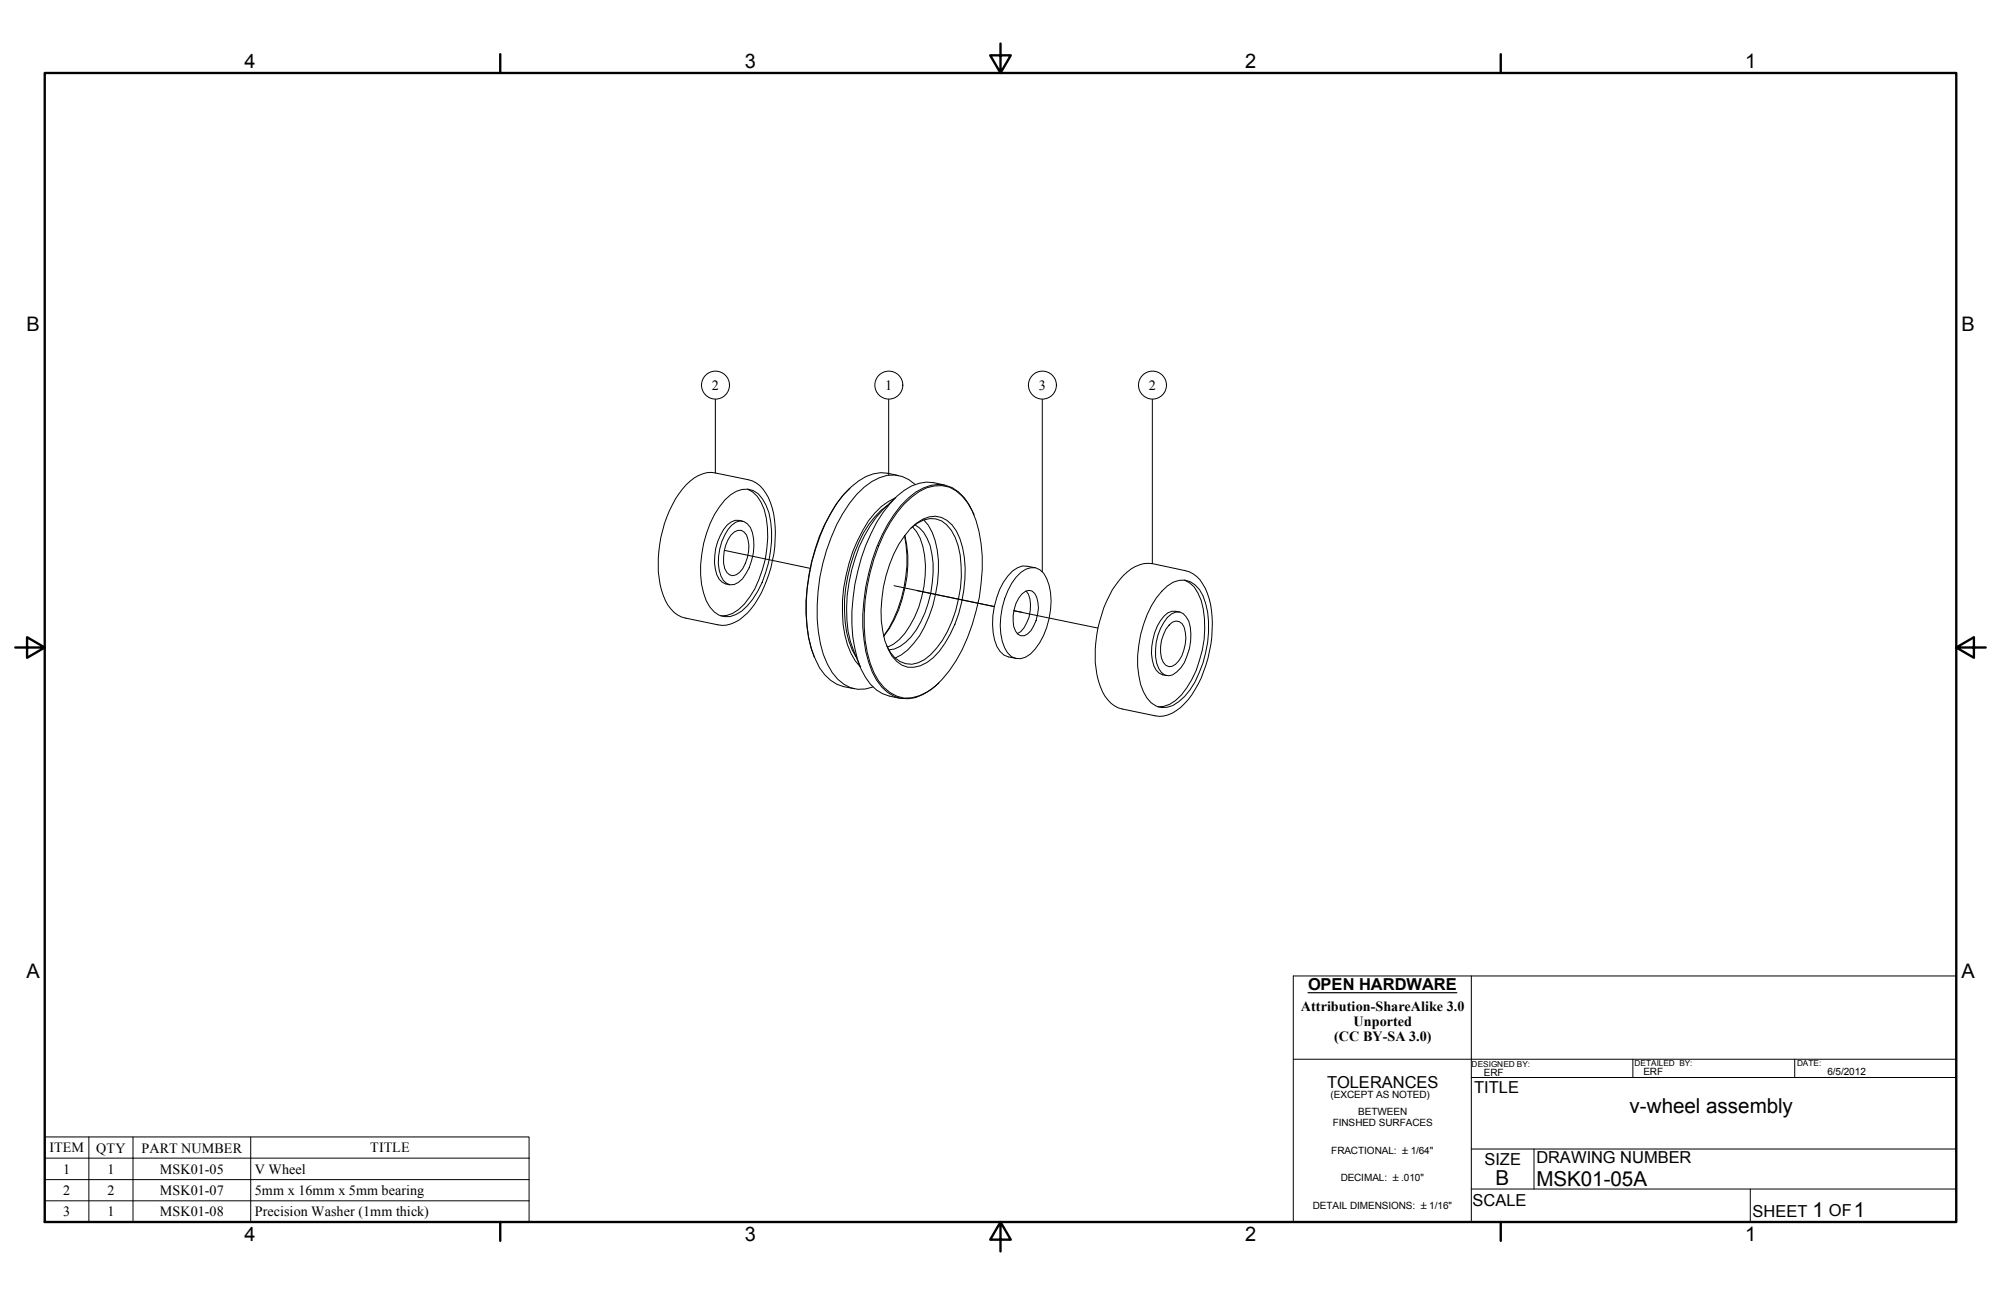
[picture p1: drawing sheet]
<svg xmlns="http://www.w3.org/2000/svg" width="432mm" height="279mm" viewBox="0 0 432 279" stroke-linecap="round" stroke-linejoin="round" font-family="sans-serif">
<!-- layer: Centerline(ANSI) -->
<path d="M156.3 118.7l18.5 3.9M192.9 126.4l21.7 4.5M220.5 132.1l-1.7-.3 18.1 3.7" fill="none" stroke="#000" stroke-width=".22"/>
<!-- layer: Visible Edges(ANSI) -->
<g fill="none" stroke="#000" stroke-width=".22">
<path d="M148.1 104.6a7.2 7.2 0 0 1 6.3-2.6l7.1 1.5a7.7 7.7 0 0 1 5.1 6 27.3 27.3 0 0 1-4.5 21.8 8.4 8.4 0 0 1-6.2 3.6l-8-1.6a7.7 7.7 0 0 1-5.2-6 26.6 26.6 0 0 1 4.6-21.8zM156.4 107.9a5.7 5.7 0 0 1 6.2-2 8.2 8.2 0 0 1 3.7 6.6 23.9 23.9 0 0 1-5 18.2 6 6 0 0 1-5 2.3 5.2 5.2 0 0 1-3.9-3.4 20.4 20.4 0 0 1-.6-12.3 21.5 21.5 0 0 1 4.6-9.4zM157.7 115.4a1.95 1.95 0 0 1 2.3-1 1.95 1.95 0 0 1 1.4 2.1 8.3 8.3 0 0 1-1.8 7 1.78 1.78 0 0 1-1.9 .6 1.78 1.78 0 0 1-1.3-1.4 8.8 8.8 0 0 1 1.3-7.3zM157.9 113.3a2.36 2.36 0 0 1 4 .5 11.4 11.4 0 0 1-1.7 11.1 2.53 2.53 0 0 1-4.1 .3 9.7 9.7 0 0 1-.3-8.4l1.3-2.6zM160.3 112.5a2.86 2.86 0 0 0-3.4 .8 11.5 11.5 0 0 0-2.2 10.7 3.1 3.1 0 0 0 2.7 2.2M161.3 105.5a6.5 6.5 0 0 1 3.6 4.4 23.5 23.5 0 0 1-4.2 20.4 6.5 6.5 0 0 1-5.1 2.6M183.4 105.3a26.7 26.7 0 0 0-6.6 10.5 42.6 42.6 0 0 0-2.4 21.6l1.4 4.5M191.5 109a20.7 20.7 0 0 0-7.2 10.4 30.9 30.9 0 0 0-1.1 19l.7 1.8 .8 1.5M193.2 107.4a14.1 14.1 0 0 0-7 7 34.8 34.8 0 0 0-3.9 22.6 13.7 13.7 0 0 0 3.3 6.8M193.2 107.4a29.4 29.4 0 0 0-10 18.4 27.9 27.9 0 0 0 2.5 18.2M193.9 102.6a9.3 9.3 0 0 0-10.2 2.4 30.7 30.7 0 0 0-7.7 13.4 38.9 38.9 0 0 0-.9 21.8l.9 2a9.2 9.2 0 0 0 8.4 6.4M195.1 108.8a10.8 10.8 0 0 1 8.2-4 7.6 7.6 0 0 1 5.5 3.7 25.5 25.5 0 0 1 3.2 14.4 41.4 41.4 0 0 1-7.1 21.8 13.3 13.3 0 0 1-8.2 5.9 7.2 7.2 0 0 1-7.1-3.7 24.9 24.9 0 0 1-3.1-14.4 40.6 40.6 0 0 1 7-21.9z"/>
<path d="M195.2 115.6a29.3 29.3 0 0 1-4.5 21.6M195.3 115.5a27.7 27.7 0 0 1-4.6 21.8M196.4 114.1a7.4 7.4 0 0 1 5.5-2.7 5.8 5.8 0 0 1 4.5 3.2 21.1 21.1 0 0 1 1.6 12.8 25.4 25.4 0 0 1-6.6 14.5 6.8 6.8 0 0 1-5.5 2.1 6.3 6.3 0 0 1-4.3-4 22.8 22.8 0 0 1-1-13.3 25.5 25.5 0 0 1 5.8-12.6zM196.6 113.9a5.8 5.8 0 0 1 6.6-1.5 8.5 8.5 0 0 1 3.6 5.3 27.4 27.4 0 0 1-4.7 22.1 8.1 8.1 0 0 1-5.3 3.5 5.2 5.2 0 0 1-4.6-2.5l-.9-1.5M196.9 113.7a10.2 10.2 0 0 1 2.6 6.1 24.4 24.4 0 0 1-4.2 16.9l-1.2 1.3-1.3 1-1.3 .6M197.4 113.2a7.1 7.1 0 0 1 3.3 4.5 23.7 23.7 0 0 1-4.1 19.7 7 7 0 0 1-4.8 2.8M197.5 104.5a7.2 7.2 0 0 0-9.3-.6 24.8 24.8 0 0 0-8.8 12 41.3 41.3 0 0 0-2.4 23 16 16 0 0 0 3.8 7.7 6.7 6.7 0 0 0 7.6 1.6M199.3 112.1a11.5 11.5 0 0 1 2.9 6.6 29.2 29.2 0 0 1-3.8 18.5 12.1 12.1 0 0 1-5.2 4.8M203.8 104.6a9.4 9.4 0 0 0-10.3 2.5 30.7 30.7 0 0 0-7.6 13.3 38.1 38.1 0 0 0-.9 21.8 12.2 12.2 0 0 0 5.4 7.5l1.5 .5 2.3 .5M210.2 111.1a11.7 11.7 0 0 0-4.7-5.9 7.5 7.5 0 0 0-7.9 1 26.1 26.1 0 0 0-8.4 11.9 42.4 42.4 0 0 0-2.4 22.4 15 15 0 0 0 4.8 8.9 6.8 6.8 0 0 0 7.7 .4l1.6-1 1.7-1.5M219.3 124.5a4.6 4.6 0 0 1 4.2-2l.9 .4a7.2 7.2 0 0 1 2.3 4.9 16.4 16.4 0 0 1-4.3 13.3 3.3 3.3 0 0 1-5.6-1.3 16.3 16.3 0 0 1 2.5-15.3zM220.5 128.1a1.75 1.75 0 0 1 1.9-.7 1.75 1.75 0 0 1 1.3 1.4 8.2 8.2 0 0 1-2 8 1.61 1.61 0 0 1-2.6-.7 7.9 7.9 0 0 1 1.4-8z"/>
<path d="M221.4 127.5a5.3 5.3 0 0 1 .9 4.3 8.3 8.3 0 0 1-2 4.5l-.8 .4M223.4 122.5l-1.7-.3a4.5 4.5 0 0 0-4.2 2.1 16.6 16.6 0 0 0-2.4 15.2 4.2 4.2 0 0 0 4.2 2.5M242.4 124.2a7.4 7.4 0 0 1 6.3-2.6l7.1 1.5a6.4 6.4 0 0 1 4.3 3.8 23.2 23.2 0 0 1 .6 15.1 21.9 21.9 0 0 1-5.9 10.7 6.6 6.6 0 0 1-5.6 1.7l-7-1.4a7.7 7.7 0 0 1-5.2-6.1 27 27 0 0 1 2.4-18.4 18.5 18.5 0 0 1 3-4.3zM250.7 127.6a5.4 5.4 0 0 1 6.1-2.1 6.6 6.6 0 0 1 3.4 4.7 23.9 23.9 0 0 1-3.4 18.6 8.8 8.8 0 0 1-4.9 3.8 4.2 4.2 0 0 1-4.4-2 16.9 16.9 0 0 1-1.8-11.4 21.9 21.9 0 0 1 5-11.6zM251.9 133.2a2.56 2.56 0 0 1 3.4-.8 5.2 5.2 0 0 1 1.7 4.4 12.1 12.1 0 0 1-2.2 7.3l-.9 .9a2.25 2.25 0 0 1-3.8-.7 11.2 11.2 0 0 1 1.8-11.1zM252.3 134.9a1.76 1.76 0 0 1 1.8-.9 1.76 1.76 0 0 1 1.4 1.3 8.3 8.3 0 0 1-1.8 8 1.6 1.6 0 0 1-2.7-.4 7.8 7.8 0 0 1 1.3-8zM254.6 132.1a2.86 2.86 0 0 0-3.4 .8 11.9 11.9 0 0 0-2.2 10.7 2.89 2.89 0 0 0 2.7 2.1M255.6 125.2l1.1 .5a8.8 8.8 0 0 1 3 5.7 23.8 23.8 0 0 1-4.7 18.5 6.5 6.5 0 0 1-5.1 2.6M279.1 210.6h143v53.1h-143zM317.5 210.6v53.1M279.1 228.5h143M317.5 232.5h104.6"/>
<path d="M352.4 228.5v4M317.5 247.9h104.6M317.5 256.5h104.6M331 247.9v8.6M377.7 256.5v7.2"/>
</g>
<!-- layer: Symbols(ANSI) -->
<g fill="none" stroke="#000" stroke-width=".22">
<path d="M154.4 86.2v15.8M191.8 86.2v16.3M224.9 86.2v37.2M248.7 86.2v35.4M9.7 245.3h104.5v18.4h-104.5zM9.7 249.9h104.5M9.7 254.5h104.5M9.7 259.1h104.5M19.2 245.3v18.4M28.7 245.3v18.4M54.1 245.3v18.4"/>
<circle cx="154.4" cy="83.1" r="3"/>
<circle cx="191.8" cy="83.1" r="3"/>
<circle cx="224.9" cy="83.1" r="3"/>
<circle cx="248.7" cy="83.1" r="3"/>
</g>
<!-- layer: Border_0 -->
<path d="M9.7 15.7h412.4v248h-412.4zM107.9 11.7v4M215.9 9.4v6.3l-2.2-3.8h4.4l-2.2 3.8M323.8 11.7v4M3.3 139.7h6.4l-3.9-2.2v4.4l3.9-2.2M422.1 139.7l3.9 2.2v-4.4l-3.9 2.2h6.4M107.9 263.7v4M215.9 263.7l2.2 3.8h-4.4l2.2-3.8v6.3M323.8 263.7v4" fill="none" stroke="#000" stroke-width=".51"/>
<!-- layer: Sketch Geometry(ANSI) -->
<path d="M387.3 228.5v4" fill="none" stroke="#000" stroke-width=".22"/>
<!-- layer: Symbols(ANSI) -->
<path d="M282.3 214.2h32.1" fill="none" stroke="#000" stroke-width=".25"/>
<g font-size="4.4">
<text x="351.7" y="240.2">v-wheel assembly</text>
<text x="322.7" y="255.6">B</text>
<text x="331.5" y="255.9">MSK01-05A</text>
<text x="391.1" y="262.5">1</text>
<text x="400" y="262.5">1</text>
</g>
<g font-size="4.3">
<text x="52.8" y="14.7">4</text>
<text x="160.7" y="14.7">3</text>
<text x="268.7" y="14.7">2</text>
<text x="376.6" y="14.7">1</text>
<text x="5.7" y="71.4">B</text>
<text x="423.3" y="71.4">B</text>
<text x="5.7" y="211.1">A</text>
<text x="423.3" y="211.1">A</text>
<text x="52.8" y="267.7">4</text>
<text x="160.7" y="267.7">3</text>
<text x="268.7" y="267.7">2</text>
<text x="376.6" y="267.7">1</text>
</g>
<g font-size="3.6">
<text x="282.3" y="213.6">OPEN HARDWARE</text>
<text x="286.4" y="234.6">TOLERANCES</text>
<text x="318.1" y="235.7">TITLE</text>
<text x="320.4" y="251.3">SIZE</text>
<text x="331.5" y="251">DRAWING NUMBER</text>
<text x="317.8" y="260.2">SCALE</text>
<text x="378.2" y="262.5">SHEET</text>
<text x="394.7" y="262.3">OF</text>
</g>
<g font-size="3">
<text x="153.6" y="84.1">2</text>
<text x="191" y="84.1">1</text>
<text x="224.2" y="84.1">3</text>
<text x="247.9" y="84.1">2</text>
<text x="280.7" y="218.1">Attribution-ShareAlike 3.0</text>
<text x="292.1" y="221.3">Unported</text>
<text x="287.9" y="224.5">(CC BY-SA 3.0)</text>
<text x="10.7" y="248.6">ITEM</text>
<text x="20.8" y="248.7">QTY</text>
<text x="30.5" y="248.7">PART NUMBER</text>
<text x="79.9" y="248.6">TITLE</text>
<text x="13.7" y="253.2">1</text>
<text x="13.7" y="257.8">2</text>
<text x="23.2" y="253.2">1</text>
<text x="23.2" y="257.8">2</text>
<text x="34.5" y="253.2">MSK01-05</text>
<text x="34.5" y="257.8">MSK01-07</text>
<text x="55" y="253.2">V Wheel</text>
<text x="55" y="257.8">5mm x 16mm x 5mm bearing</text>
<text x="13.7" y="262.4">3</text>
<text x="23.2" y="262.4">1</text>
<text x="34.5" y="262.4">MSK01-08</text>
<text x="55" y="262.4">Precision Washer (1mm thick)</text>
</g>
<g font-size="2.2">
<text x="320.2" y="232.1">ERF</text>
<text x="354.6" y="231.8">ERF</text>
<text x="394.3" y="231.9">6/5/2012</text>
<text x="287.1" y="236.9">(EXCEPT AS NOTED)</text>
<text x="287.6" y="243">FINSHED SURFACES</text>
<text x="293.1" y="240.7">BETWEEN</text>
<text x="287.3" y="249">FRACTIONAL: ±1/64&quot;</text>
<text x="289.3" y="254.8">DECIMAL: ±.010&quot;</text>
<text x="283.3" y="260.9">DETAIL DIMENSIONS: ±1/16&quot;</text>
</g>
<g font-size="1.8">
<text x="317.6" y="230.1">DESIGNED BY:</text>
<text x="352.7" y="230.1">DETAILED BY:</text>
<text x="387.8" y="230.1">DATE:</text>
</g>
</svg>
